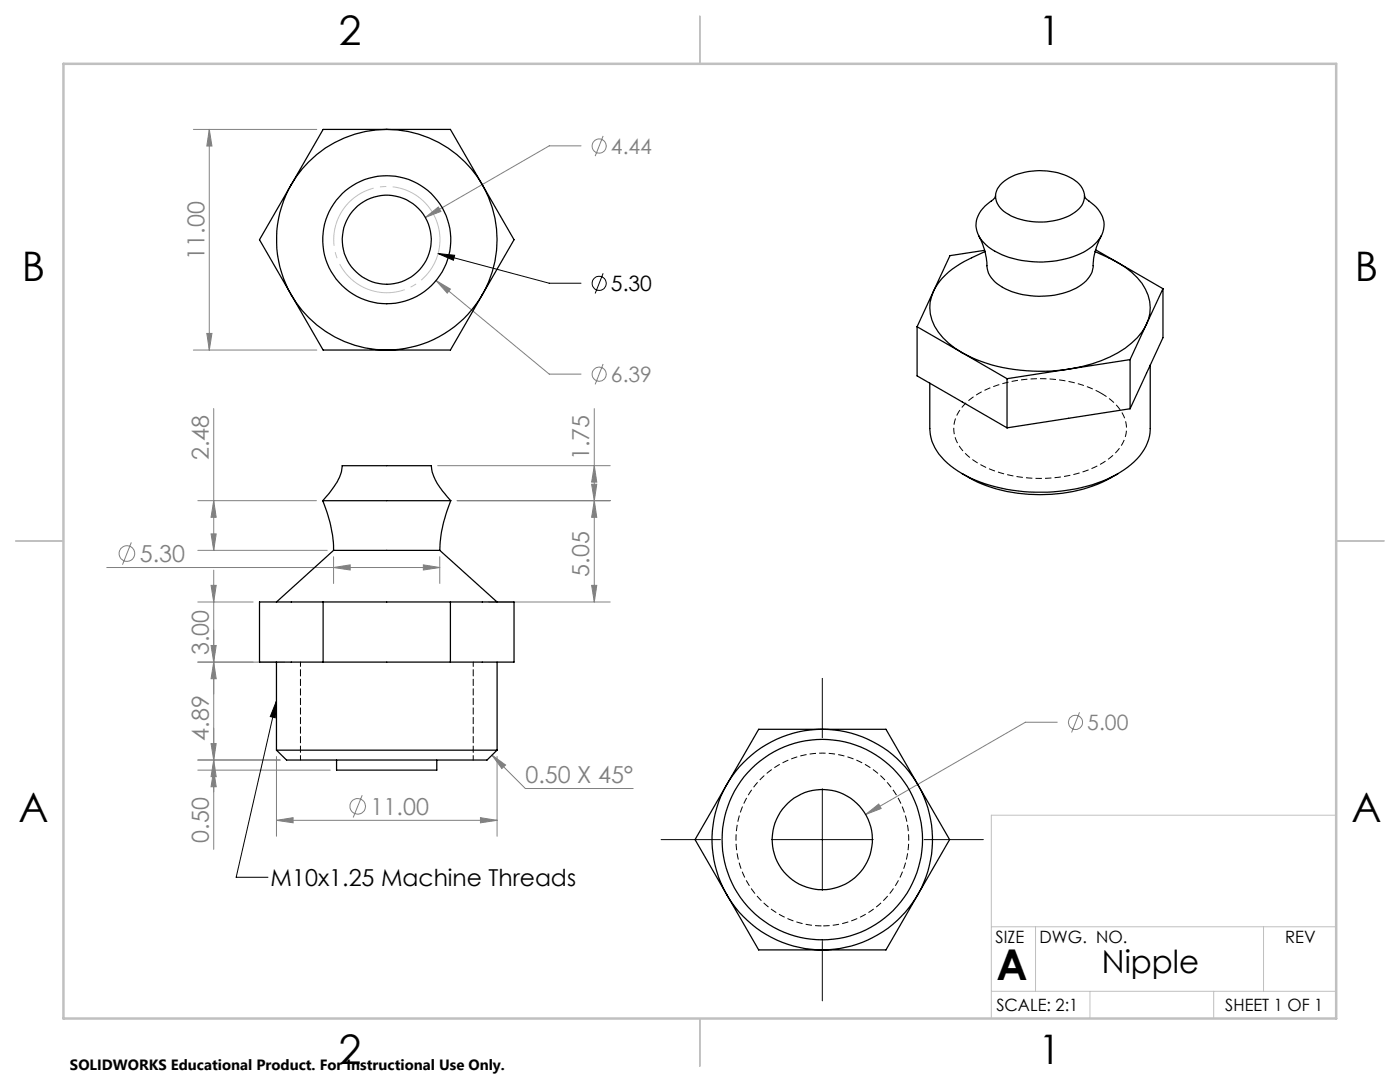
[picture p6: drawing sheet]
<svg xmlns="http://www.w3.org/2000/svg" width="279mm" height="216mm" viewBox="0 0 279 216" stroke-linecap="round" stroke-linejoin="round" font-family="sans-serif">
<g fill="none" stroke="#808080" stroke-width=".2">
<path d="M38.6 25.8h24.6M41.8 25.8l.5 3.3h-1zM41.8 25.8v44M116 29.1h-6.4l-24.7 14.3M120.4 27.1l-1.6 4.1M84.9 43.4l2.6-2.1 .5 .9zM87 56l2.9 1.7-.6 .8zM87 56l22.6 18.6h6.4M38.6 69.8h24.6M41.3 66.5h1l-.5 3.3zM120.4 72.6l-1.6 4.1M39.5 99.9h23.6"/>
<path d="M42.7 99.9l.4 3.3h-1zM42.7 81.5v28.3M87.3 92.9h34.5M91.2 99.9h30.6M118.1 96.6h1l-.5 3.3zM118.6 81.5v38.6M118.6 92.9l.5 3.3h-1zM118.6 99.9l.5 3.3h-1zM21.3 113.2h66.5M26.2 108.2l-1.8 4.5M39.5 109.8h25.8M42.1 106.5h1l-.4 3.3z"/>
<path d="M42.1 116.8h1l-.4 3.3zM42.7 113.8v55.7M66.6 113.2l3.3-.5v1zM66.6 111.1v5.3M84.5 112.7l3.3 .5-3.3 .5zM87.8 111.1v5.3M118.1 116.8h1l-.5 3.3zM39.5 132.1h17.4M39.5 120.1h11M42.1 128.8h1l-.4 3.3zM42.7 132.1l.4 3.3h-1zM97.5 120.1h24.3"/>
<path d="M39.5 151.7h16.4M39.5 153.7h26.4M42.1 148.4h1l-.4 3.3zM42.7 151.7l.4 3.3h-1zM42.7 153.7l.4 3.3h-1zM55.2 151v15.9M72.3 158.7l-1.8 4.4M98.2 150.7l2.7 1.9-.7 .8zM98.2 150.7l6.6 6.6h21.6M99.2 151v15.9M211 144.1h-6.4l-31.8 18.4M215.4 142.1l-1.5 4.1"/>
<path d="M55.2 163.7l3.3-.5v1zM55.2 163.7h44M95.9 163.2l3.3 .5-3.3 .5zM172.8 162.5l2.6-2.1 .5 .9z"/>
<circle cx="119.6" cy="29.1" r="1.41"/>
<circle cx="119.6" cy="74.7" r="1.41"/>
<circle cx="25.3" cy="110.4" r="1.55"/>
<circle cx="214.6" cy="144.1" r="1.41"/>
<circle cx="71.4" cy="160.9" r="1.55"/>
</g>
<g fill="none" stroke="#000" stroke-width=".2">
<path d="M87.4 50.6l3.3 .3-.2 1zM87.4 50.6l22.2 5.9h6.4M120.4 54.5l-1.6 4.1M55.2 139.9l-.3 3.3-1-.2zM55.2 139.9l-8.1 35.1h6.4M164.1 135.4v11.8M164.1 157.4v20.3M131.9 167.5h11.9M154 167.5h20.3M184.4 167.5h11.9M164.1 187.9v11.8"/>
<circle cx="119.6" cy="56.5" r="1.42"/>
</g>
<path d="M87.3 44.7a10.6 10.6 0 0 0-17.6-4.3 10.6 10.6 0 0 0 4.5 17.6 10.6 10.6 0 0 0 13.4-12.4l-.3-.9" fill="none" stroke="#c0c0c0" stroke-width=".2" stroke-dasharray="15.2 1.3 1.3 1.3" stroke-dashoffset="2.9" stroke-linecap="butt"/>
<path d="M219.8 78.5a26.8 26.8 0 0 0-24.8 .2 8.3 8.3 0 0 0-4.6 7.1 8.8 8.8 0 0 0 5 6.7 26.8 26.8 0 0 0 24.8-.2 8.3 8.3 0 0 0 4.6-7.1 8.8 8.8 0 0 0-5-6.7" fill="none" stroke="#000" stroke-width=".2" stroke-dasharray="1.3 .6" stroke-linecap="butt"/>
<path d="M164.1 184.8a17.2 17.2 0 0 1-15.1-25.6 17.2 17.2 0 0 1 29.6-1 17.2 17.2 0 0 1-13.3 26.5l-1.2 .1" fill="none" stroke="#000" stroke-width=".2" stroke-dasharray="1.3 .6" stroke-dashoffset="-.2" stroke-linecap="butt"/>
<path d="M266.7 162.7h-68.9v40.5M197.8 197.8h68.9M197.8 184.9h68.9M206.7 184.9v12.9M217.5 197.8v5.4M242.2 197.8v5.4M252.2 184.9v12.9" fill="none" stroke="#c0c0c0" stroke-width=".2"/>
<path d="M139.7 3.2v9.5M3.1 107.9h9.6M266.7 107.9h9.5M139.7 203.2v9.6" fill="none" stroke="#c0c0c0" stroke-width=".25"/>
<path d="M12.7 12.7h254v190.5h-254z" fill="none" stroke="#c0c0c0" stroke-width=".5"/>
<path d="M60 151.7v-19.6M94.4 151.7v-19.6" fill="none" stroke="#000" stroke-width=".2" stroke-dasharray="1.3 .6" stroke-dashoffset=".4"/>
<path d="M87.4 50.6l3.3 .3-.2 1z" fill="#000"/>
<g fill="#808080">
<path d="M98.2 150.7l2.7 1.9-.7 .8z"/>
<path d="M87 56l2.3 2.5 .6-.8zM84.9 43.4l3.1-1.2-.5-.9zM172.8 162.5l3.1-1.2-.5-.9z"/>
<path d="M95.9 163.2l3.3 .5-3.3 .5zM55.2 163.7l3.3-.5v1zM84.5 112.7l3.3 .5-3.3 .5zM66.6 113.2l3.3-.5v1z"/>
<path d="M42.7 151.7l.4 3.3h-1zM42.1 128.8h1l-.4 3.3z"/>
<path d="M118.6 92.9l.5 3.3h-1zM118.1 96.6h1l-.5 3.3zM42.7 99.9l.4 3.3h-1zM42.1 106.5h1l-.4 3.3zM42.1 116.8h1l-.4 3.3zM42.7 132.1l.4 3.3h-1zM118.6 99.9l.5 3.3h-1zM118.1 116.8h1l-.5 3.3zM42.1 148.4h1l-.4 3.3zM42.7 153.7l.4 3.3h-1zM41.8 25.8l.5 3.3h-1zM41.3 66.5h1l-.5 3.3z"/>
</g>
<path d="M55.2 139.9l-.3 3.3-1-.2z" fill="#000"/>
<g fill="none" stroke="#000" stroke-width=".25">
<path d="M64.5 25.8h25.4l12.7 22-12.7 22h-25.4l-12.7-22zM198.7 39.1l-.2 .4-.5 .5a6 6 0 0 0-3.2 5.5 7.7 7.7 0 0 0 5.1 5.3 20 20 0 0 0 17-.9 5.9 5.9 0 0 0 3.4-5.7 7.1 7.1 0 0 0-3.4-4.4l-.5-.7M199.6 36.9a11.4 11.4 0 0 1 9.4-2.8 9.8 9.8 0 0 1 6.7 3 3.5 3.5 0 0 1-1.2 5.3 13.3 13.3 0 0 1-14.2-.2 3.5 3.5 0 0 1-.7-5.3zM195.3 47a13.6 13.6 0 0 1 1.7 6.6 6.3 6.3 0 0 0 4.3 4.3 16.4 16.4 0 0 0 14.6-1.1 4.9 4.9 0 0 0 2.3-4.5 14.5 14.5 0 0 1 1.6-5.3M196.5 50l-6.9 1-6.6 14.2M196.6 50.2l-2.7 1.2a14.8 14.8 0 0 0-7.6 6.7 8.1 8.1 0 0 0 1.9 9.3 23.1 23.1 0 0 0 11.9 5.9 35.4 35.4 0 0 0 21.4-2.1 15 15 0 0 0 7.3-6.5M218.5 50.2l4.6 2.2M218.7 49.8l4.4 2.6M223.1 52.4a12 12 0 0 1 6.3 7.7 7.3 7.3 0 0 1-.6 4.6M223.1 52.4l9 5.2M232.1 57.6l-3.3 7.1M232.1 57.6v9.8l-6.6 14.2"/>
<path d="M183 65.2l18 10.4M183 65.2v9.8l18 10.4M201 75.6v9.8M225.5 71.8l-24.5 3.8M225.5 71.8v9.8M228.8 64.7l-3.3 7.1M229.6 72.8v12.7a9.6 9.6 0 0 1-4.6 7.7 28.9 28.9 0 0 1-17.1 5 31.2 31.2 0 0 1-16.7-4.2 10.8 10.8 0 0 1-5.6-8v-9.6M64.4 99.9l1.6 4.8a20.8 20.8 0 0 1 .6 5.1M64.4 99.9l.7-.7a11.1 11.1 0 0 0 3.2-6.3h17.7a11.3 11.3 0 0 0 3.3 6.3l.7 .7M64.4 99.9h25.6M90 99.9l-1.6 4.8-.4 2-.2 3.1M192 94.5a29.9 29.9 0 0 0 20 3.9 27.3 27.3 0 0 0 11.1-3.9"/>
<path d="M225.5 81.6l-24.5 3.8M66.6 109.8h21.2M66.6 109.8l-11.4 10.3M87.8 109.8l11.4 10.3M51.8 120.1h50.8v12h-50.8zM55.2 132.1v17.6M64.5 120.1v12M89.9 120.1v12M99.2 132.1v17.6M55.2 149.7h44M55.2 149.7l2 2h40l2-2M67.2 151.7v2h20v-2"/>
<path d="M151.4 145.5h25.4l12.7 22-12.7 22h-25.4l-12.7-22z"/>
<circle cx="77.2" cy="47.8" r="12.8"/>
<circle cx="77.2" cy="47.8" r="8.9"/>
<circle cx="77.2" cy="47.8" r="22"/>
<circle cx="164.1" cy="167.5" r="22"/>
<circle cx="164.1" cy="167.5" r="10"/>
<circle cx="164.1" cy="167.5" r="20"/>
</g>
<text font-size="8.5" x="198.9" y="195.5">A</text>
<g font-size="8.1">
<text x="67.6" y="8.9">2</text>
<text x="207.3" y="8.9">1</text>
<text x="4.4" y="56.2">B</text>
<text x="270.4" y="56.2">B</text>
<text x="3.7" y="164.1">A</text>
<text x="269.7" y="164.1">A</text>
<text x="67.6" y="212.4">2</text>
<text x="207.3" y="212.4">1</text>
</g>
<text font-size="6.3" x="219.9" y="194.1">Nipple</text>
<g font-size="4.7" fill="#808080">
<text x="40.8" y="51.8" transform="rotate(-90 40.8 51.8)">11.00</text>
<text x="41.7" y="91.8" transform="rotate(-90 41.7 91.8)">2.48</text>
<text x="117.6" y="91.8" transform="rotate(-90 117.6 91.8)">1.75</text>
<text x="27.9" y="112.1">5.30</text>
<text x="117.6" y="115.1" transform="rotate(-90 117.6 115.1)">5.05</text>
<text x="41.7" y="130.7" transform="rotate(-90 41.7 130.7)">3.00</text>
<text x="41.7" y="147.8" transform="rotate(-90 41.7 147.8)">4.89</text>
<text x="104.9" y="156.3">0.50 X 45°</text>
<text x="74" y="162.6">11.00</text>
<text x="41.7" y="168.2" transform="rotate(-90 41.7 168.2)">0.50</text>
</g>
<text font-size="4.7" x="54" y="176.8">M10x1.25 Machine Threads</text>
<g font-size="4.2" fill="#808080">
<text x="121.9" y="30.7">4.44</text>
<text x="121.9" y="76.2">6.39</text>
<text x="217" y="145.7">5.00</text>
</g>
<text font-size="4.2" x="121.9" y="58.1">5.30</text>
<g font-size="3.4">
<text x="198.7" y="188.1">SIZE</text>
<text x="207.5" y="188.1">DWG. NO.</text>
<text x="256.5" y="188.2">REV</text>
<text x="198.8" y="201.7">SCALE: 2:1</text>
<text x="244.5" y="201.7">SHEET 1 OF 1</text>
</g>
<text font-size="3" x="14" y="213.5">SOLIDWORKS Educational Product. For Instructional Use Only.</text>
</svg>
